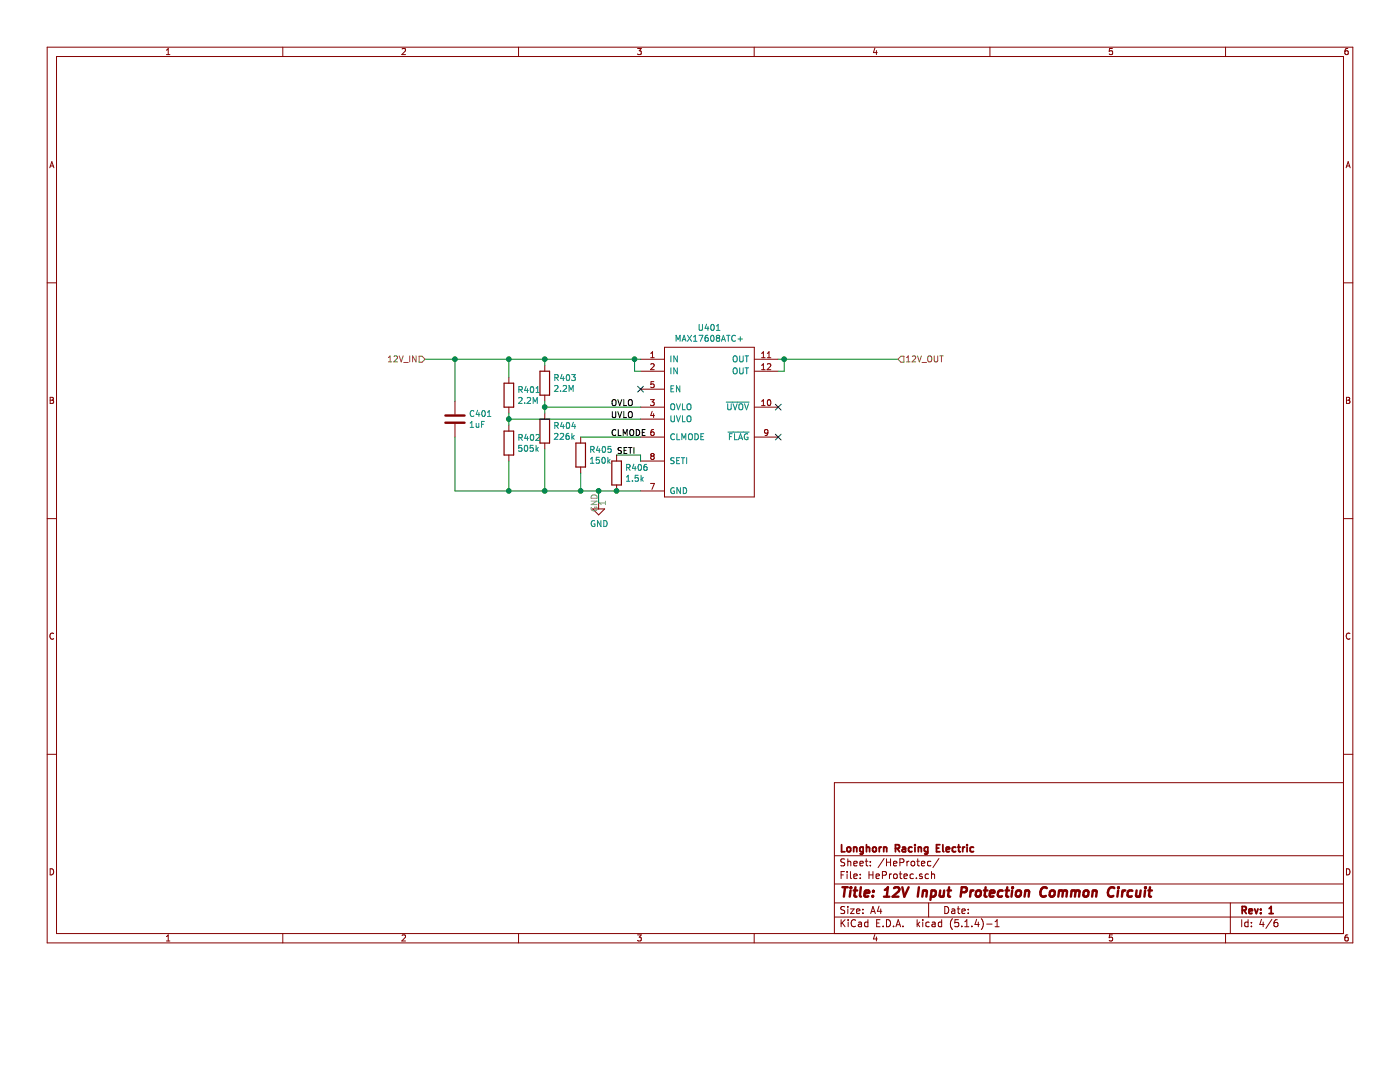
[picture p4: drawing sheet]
EESchema Schematic File Version 4
LIBS:20-ELC-3-01-R1 (Telemetry PCB)-cache
EELAYER 30 0
EELAYER END
$Descr A4 11693 8268
encoding utf-8
Sheet 4 6
Title "12V Input Protection Common Circuit"
Date ""
Rev "1"
Comp "Longhorn Racing Electric"
Comment1 ""
Comment2 ""
Comment3 ""
Comment4 ""
$EndDescr
$Comp
L LHRE_Component_Library:MAX17608ATC+ U401
U 1 1
P 5900 3400
F 0 "U401" H 5925 4065 50  0000 C CNN
F 1 "MAX17608ATC+" H 5925 3974 50  0000 C CNN
F 2 "Package_DFN_QFN:DFN-12-1EP_3x3mm_P0.45mm_EP1.66x2.38mm" H 5900 3400 50  0001 C CNN
F 3 "https://datasheet.octopart.com/MAX17608ATC%2B-Maxim-Integrated-datasheet-104418516.pdf" H 5450 3950 50  0001 C CNN
F 4 "Maxim Integrated" H 5550 4050 50  0001 C CNN "Manufacturer"
F 5 "MAX1760ATC+" H 5650 4150 50  0001 C CNN "Part Number"
F 6 "IC 1A OVP/OVC REV PROTECT TDFN" H 5750 4250 50  0001 C CNN "Description"
F 7 "12-TDFN" H 5850 4350 50  0001 C CNN "Package"
	1    5900 3400
	1    0    0    -1  
$EndComp
Text HLabel 3550 3000 0    50   Input ~ 0
12V_IN
Text HLabel 7500 3000 2    50   Input ~ 0
12V_OUT
$Comp
L Device:R R403
U 1 1
P 4550 3200
F 0 "R403" H 4620 3246 50  0000 L CNN
F 1 "2.2M" H 4620 3155 50  0000 L CNN
F 2 "Resistor_SMD:R_0603_1608Metric_Pad1.05x0.95mm_HandSolder" V 4480 3200 50  0001 C CNN
F 3 "~" H 4550 3200 50  0001 C CNN
F 4 "." V 4800 3050 60  0001 C CNN "Manufacturer"
F 5 "." V 4800 3050 60  0001 C CNN "Part Number"
F 6 "RES SMD 2.2M OHM 1% 0603" V 4800 3050 60  0001 C CNN "Description"
F 7 "0603" V 4800 3050 60  0001 C CNN "Package"
	1    4550 3200
	1    0    0    -1  
$EndComp
$Comp
L Device:R R404
U 1 1
P 4550 3600
F 0 "R404" H 4620 3646 50  0000 L CNN
F 1 "226k" H 4620 3555 50  0000 L CNN
F 2 "Resistor_SMD:R_0603_1608Metric_Pad1.05x0.95mm_HandSolder" V 4480 3600 50  0001 C CNN
F 3 "~" H 4550 3600 50  0001 C CNN
F 4 "." V 4800 3050 60  0001 C CNN "Manufacturer"
F 5 "." V 4800 3050 60  0001 C CNN "Part Number"
F 6 "RES SMD 226K OHM 1% 0603" V 4800 3050 60  0001 C CNN "Description"
F 7 "0603" V 4800 3050 60  0001 C CNN "Package"
	1    4550 3600
	1    0    0    -1  
$EndComp
$Comp
L Device:R R401
U 1 1
P 4250 3300
F 0 "R401" H 4320 3346 50  0000 L CNN
F 1 "2.2M" H 4320 3255 50  0000 L CNN
F 2 "Resistor_SMD:R_0603_1608Metric_Pad1.05x0.95mm_HandSolder" V 4180 3300 50  0001 C CNN
F 3 "~" H 4250 3300 50  0001 C CNN
F 4 "." V 4800 3050 60  0001 C CNN "Manufacturer"
F 5 "." V 4800 3050 60  0001 C CNN "Part Number"
F 6 "RES SMD 2.2M OHM 1% 0603" V 4800 3050 60  0001 C CNN "Description"
F 7 "0603" V 4800 3050 60  0001 C CNN "Package"
	1    4250 3300
	1    0    0    -1  
$EndComp
$Comp
L Device:R R402
U 1 1
P 4250 3700
F 0 "R402" H 4320 3746 50  0000 L CNN
F 1 "505k" H 4320 3655 50  0000 L CNN
F 2 "Resistor_SMD:R_0603_1608Metric_Pad1.05x0.95mm_HandSolder" V 4180 3700 50  0001 C CNN
F 3 "~" H 4250 3700 50  0001 C CNN
F 4 "." V 4800 3050 60  0001 C CNN "Manufacturer"
F 5 "." V 4800 3050 60  0001 C CNN "Part Number"
F 6 "RES SMD 505K OHM 1% 0603" V 4800 3050 60  0001 C CNN "Description"
F 7 "0603" V 4800 3050 60  0001 C CNN "Package"
	1    4250 3700
	1    0    0    -1  
$EndComp
Wire Wire Line
	5350 3500 4250 3500
Wire Wire Line
	4250 3500 4250 3450
Wire Wire Line
	4250 3500 4250 3550
Connection ~ 4250 3500
Wire Wire Line
	4550 3350 4550 3400
Wire Wire Line
	4550 3400 5350 3400
Connection ~ 4550 3400
Wire Wire Line
	4550 3400 4550 3450
$Comp
L power:GND #PWR0401
U 1 1
P 5000 4200
F 0 "#PWR0401" H 5000 3950 50  0001 C CNN
F 1 "GND" H 5005 4027 50  0000 C CNN
F 2 "" H 5000 4200 50  0001 C CNN
F 3 "" H 5000 4200 50  0001 C CNN
	1    5000 4200
	1    0    0    -1  
$EndComp
Wire Wire Line
	5300 3000 5300 3100
Wire Wire Line
	5300 3100 5350 3100
Connection ~ 5300 3000
Wire Wire Line
	5300 3000 5350 3000
Wire Wire Line
	4550 3050 4550 3000
Connection ~ 4550 3000
Wire Wire Line
	4550 3000 5300 3000
Wire Wire Line
	4250 3150 4250 3000
Connection ~ 4250 3000
Wire Wire Line
	4250 3000 4550 3000
Wire Wire Line
	4250 4100 4250 3850
Wire Wire Line
	4550 3750 4550 4100
Connection ~ 4550 4100
Wire Wire Line
	4550 4100 4250 4100
Wire Wire Line
	4550 4100 4850 4100
Wire Wire Line
	5000 4200 5000 4100
Connection ~ 5000 4100
Wire Wire Line
	5000 4100 5150 4100
Wire Wire Line
	7500 3000 6550 3000
Wire Wire Line
	6500 3100 6550 3100
Wire Wire Line
	6550 3100 6550 3000
Connection ~ 6550 3000
Wire Wire Line
	6550 3000 6500 3000
NoConn ~ 5350 3250
$Comp
L Device:R R405
U 1 1
P 4850 3800
F 0 "R405" H 4920 3846 50  0000 L CNN
F 1 "150k" H 4920 3755 50  0000 L CNN
F 2 "Resistor_SMD:R_0603_1608Metric_Pad1.05x0.95mm_HandSolder" V 4780 3800 50  0001 C CNN
F 3 "~" H 4850 3800 50  0001 C CNN
F 4 "." V 4800 3050 60  0001 C CNN "Manufacturer"
F 5 "." V 4800 3050 60  0001 C CNN "Part Number"
F 6 "RES SMD 150K OHM 1% 0603" V 4800 3050 60  0001 C CNN "Description"
F 7 "0603" V 4800 3050 60  0001 C CNN "Package"
	1    4850 3800
	1    0    0    -1  
$EndComp
Wire Wire Line
	5350 3650 4850 3650
Wire Wire Line
	4850 3950 4850 4100
Connection ~ 4850 4100
Wire Wire Line
	4850 4100 5000 4100
$Comp
L Device:R R406
U 1 1
P 5150 3950
F 0 "R406" H 5220 3996 50  0000 L CNN
F 1 "1.5k" H 5220 3905 50  0000 L CNN
F 2 "Resistor_SMD:R_0603_1608Metric_Pad1.05x0.95mm_HandSolder" V 5080 3950 50  0001 C CNN
F 3 "~" H 5150 3950 50  0001 C CNN
F 4 "." V 4800 3050 60  0001 C CNN "Manufacturer"
F 5 "." V 4800 3050 60  0001 C CNN "Part Number"
F 6 "RES SMD 1.5K OHM 1% 0603" V 4800 3050 60  0001 C CNN "Description"
F 7 "0603" V 4800 3050 60  0001 C CNN "Package"
	1    5150 3950
	1    0    0    -1  
$EndComp
Connection ~ 5150 4100
Wire Wire Line
	5150 4100 5350 4100
Wire Wire Line
	5350 3850 5350 3800
Wire Wire Line
	5350 3800 5150 3800
Text Label 5100 3400 0    50   ~ 0
OVLO
Text Label 5100 3500 0    50   ~ 0
UVLO
Text Label 5100 3650 0    50   ~ 0
CLMODE
Text Label 5150 3800 0    50   ~ 0
SETI
NoConn ~ 6500 3400
NoConn ~ 6500 3650
$Comp
L Device:C C401
U 1 1
P 3800 3500
F 0 "C401" H 3915 3546 50  0000 L CNN
F 1 "1uF" H 3915 3455 50  0000 L CNN
F 2 "Capacitor_SMD:C_0805_2012Metric_Pad1.15x1.40mm_HandSolder" H 3838 3350 50  0001 C CNN
F 3 "~" H 3800 3500 50  0001 C CNN
F 4 "CAP CER 1UF 25V X7R 0805" V 4800 3050 60  0001 C CNN "Description"
F 5 "0805" V 4800 3050 60  0001 C CNN "Package"
F 6 "." V 4800 3050 60  0001 C CNN "Manufacturer"
F 7 "" V 4800 3050 60  0001 C CNN "Part Number"
	1    3800 3500
	1    0    0    -1  
$EndComp
Wire Wire Line
	3550 3000 3800 3000
Wire Wire Line
	3800 3350 3800 3000
Connection ~ 3800 3000
Wire Wire Line
	3800 3000 4250 3000
Wire Wire Line
	3800 3650 3800 4100
Wire Wire Line
	3800 4100 4250 4100
Connection ~ 4250 4100
$EndSCHEMATC
